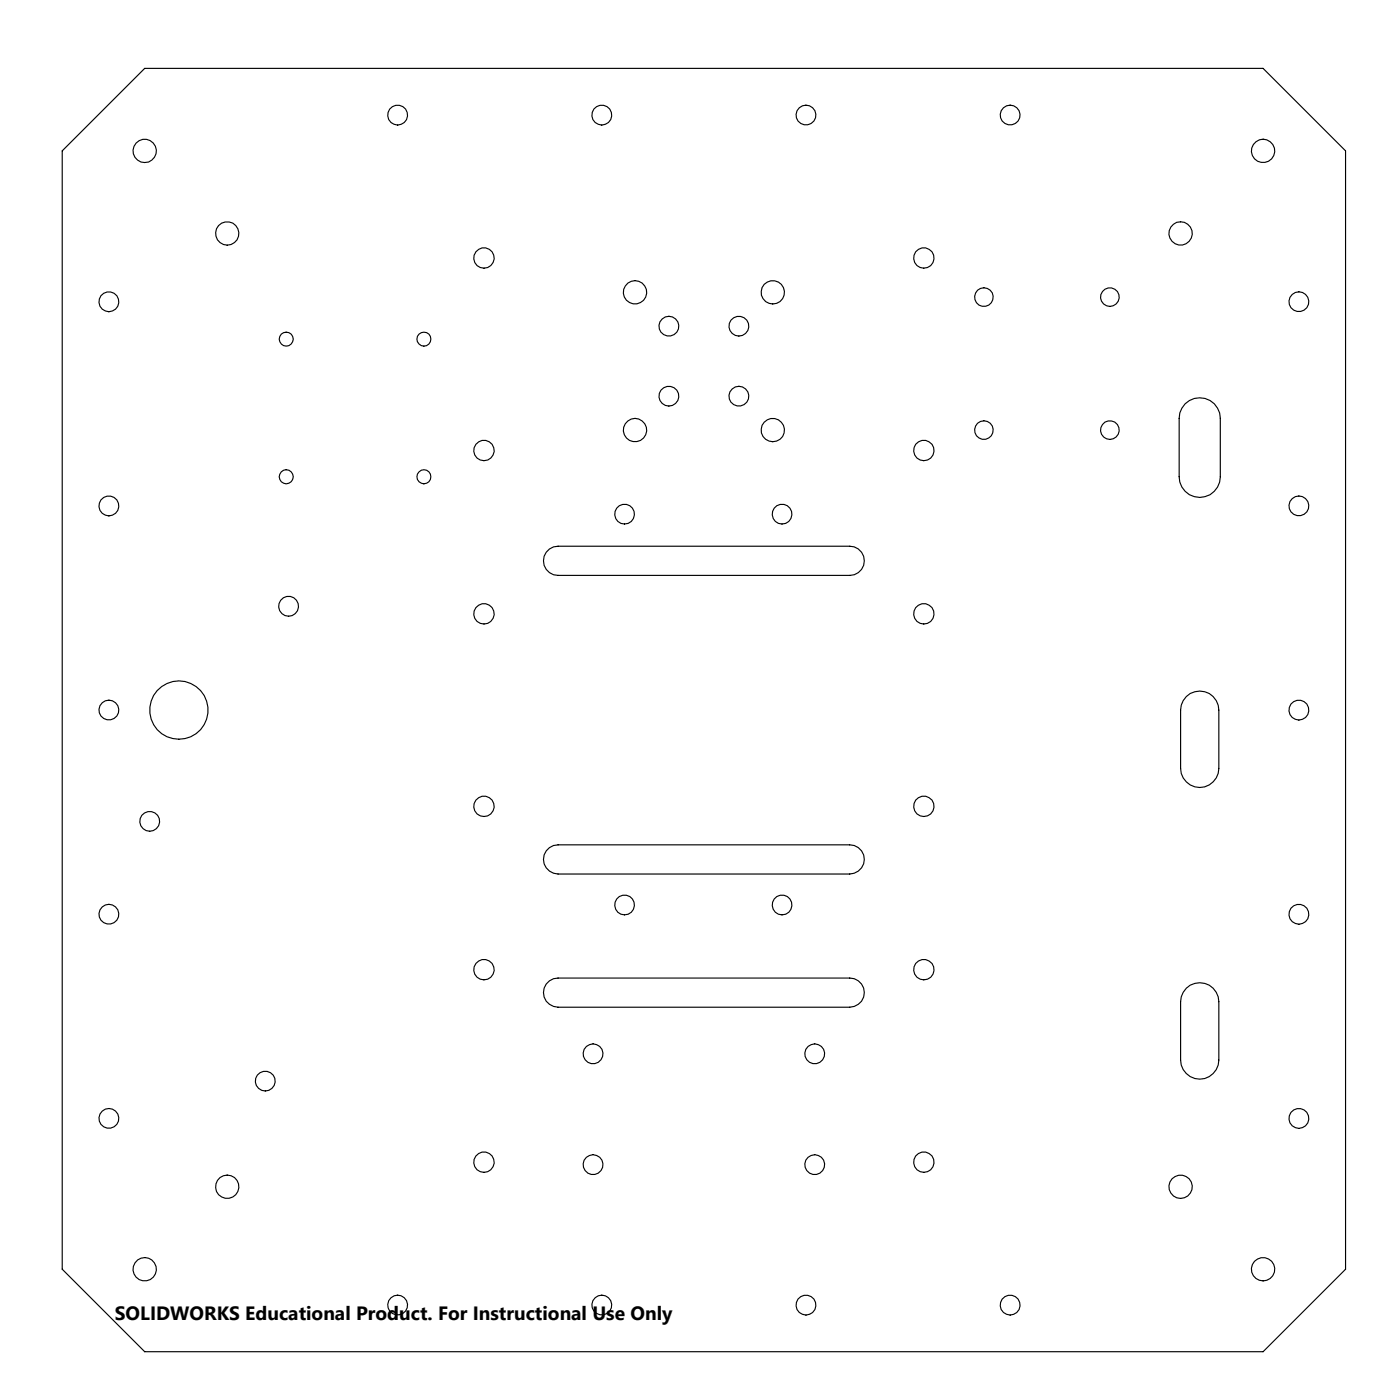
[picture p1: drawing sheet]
<svg xmlns="http://www.w3.org/2000/svg" width="305mm" height="305mm" viewBox="0 0 305 305" stroke-linecap="round" stroke-linejoin="round" font-family="sans-serif">
<g fill="none" stroke="#000" stroke-width=".25">
<path d="M31.5 14.9h243.5l17.9 17.9v243.5l-17.9 18h-243.5l-18-18v-243.5zM258 87.9a4.5 4.5 0 0 1 4.9-1 4.5 4.5 0 0 1 2.8 4.2v12.7a4.5 4.5 0 0 1-4.5 4.5 4.5 4.5 0 0 1-4.5-4.5v-12.7l.2-1.2 .4-1zM118.9 120.2l.7-.7 .9-.4 1-.2h63.5a3.2 3.2 0 0 1 3.2 3.2 3.2 3.2 0 0 1-3.2 3.2h-63.5a3.2 3.2 0 0 1-2.8-1.8 3.2 3.2 0 0 1 .2-3.3zM258.3 151.7a4.2 4.2 0 0 1 4.5-.9 4.2 4.2 0 0 1 2.6 3.8v12.7a4.2 4.2 0 0 1-4.2 4.2 4.2 4.2 0 0 1-4.2-4.2v-12.7l.2-1.1 .4-1zM118.9 185.2l.7-.7 .9-.4 1-.2h63.5a3.2 3.2 0 0 1 3.2 3.2 3.2 3.2 0 0 1-3.2 3.2h-63.5a3.2 3.2 0 0 1-2.6-5.1zM118.9 214.2l.7-.7 .9-.4 1-.2h63.5a3.2 3.2 0 0 1 3.2 3.2 3.2 3.2 0 0 1-3.2 3.2h-63.5a3.2 3.2 0 0 1-2.8-1.7 3.2 3.2 0 0 1 .2-3.4zM258.3 215.2a4.2 4.2 0 0 1 4.5-.9 4.2 4.2 0 0 1 2.6 3.8v12.7a4.2 4.2 0 0 1-4.2 4.2 4.2 4.2 0 0 1-4.2-4.2v-12.7l.2-1.1 .4-1z"/>
<circle cx="31.5" cy="32.9" r="2.53"/>
<circle cx="86.6" cy="25.1" r="2.17"/>
<circle cx="131" cy="25.1" r="2.17"/>
<circle cx="175.5" cy="25.1" r="2.16"/>
<circle cx="219.9" cy="25.1" r="2.16"/>
<circle cx="275" cy="32.8" r="2.54"/>
<circle cx="49.5" cy="50.8" r="2.54"/>
<circle cx="105.4" cy="56.2" r="2.21"/>
<circle cx="201.1" cy="56.2" r="2.22"/>
<circle cx="257" cy="50.8" r="2.53"/>
<circle cx="23.7" cy="65.7" r="2.17"/>
<circle cx="62.3" cy="73.8" r="1.51"/>
<circle cx="92.3" cy="73.8" r="1.52"/>
<circle cx="138.3" cy="63.6" r="2.54"/>
<circle cx="145.6" cy="71" r="2.16"/>
<circle cx="160.9" cy="71" r="2.16"/>
<circle cx="168.2" cy="63.6" r="2.54"/>
<circle cx="214.2" cy="64.7" r="2.02"/>
<circle cx="241.6" cy="64.7" r="2.04"/>
<circle cx="282.8" cy="65.7" r="2.16"/>
<circle cx="105.4" cy="98.1" r="2.21"/>
<circle cx="138.3" cy="93.6" r="2.54"/>
<circle cx="145.6" cy="86.2" r="2.16"/>
<circle cx="160.9" cy="86.3" r="2.16"/>
<circle cx="168.2" cy="93.6" r="2.53"/>
<circle cx="201.1" cy="98.1" r="2.22"/>
<circle cx="214.2" cy="93.6" r="2.02"/>
<circle cx="241.6" cy="93.6" r="2.04"/>
<circle cx="23.7" cy="110.2" r="2.17"/>
<circle cx="62.3" cy="103.8" r="1.52"/>
<circle cx="92.3" cy="103.8" r="1.52"/>
<circle cx="136" cy="111.9" r="2.15"/>
<circle cx="170.3" cy="111.9" r="2.15"/>
<circle cx="282.8" cy="110.1" r="2.16"/>
<circle cx="62.8" cy="132" r="2.16"/>
<circle cx="105.4" cy="133.6" r="2.21"/>
<circle cx="201.1" cy="133.6" r="2.22"/>
<circle cx="23.7" cy="154.6" r="2.16"/>
<circle cx="38.9" cy="154.6" r="6.4"/>
<circle cx="282.8" cy="154.6" r="2.17"/>
<circle cx="32.6" cy="178.8" r="2.16"/>
<circle cx="105.4" cy="175.6" r="2.21"/>
<circle cx="201.1" cy="175.5" r="2.22"/>
<circle cx="23.7" cy="199" r="2.16"/>
<circle cx="136" cy="197" r="2.15"/>
<circle cx="170.3" cy="197" r="2.15"/>
<circle cx="282.8" cy="199.1" r="2.17"/>
<circle cx="105.4" cy="211.1" r="2.21"/>
<circle cx="201.1" cy="211.1" r="2.22"/>
<circle cx="57.8" cy="235.4" r="2.16"/>
<circle cx="129.1" cy="229.4" r="2.16"/>
<circle cx="177.4" cy="229.4" r="2.16"/>
<circle cx="23.7" cy="243.5" r="2.16"/>
<circle cx="49.5" cy="258.4" r="2.54"/>
<circle cx="105.4" cy="253" r="2.21"/>
<circle cx="129.1" cy="253.6" r="2.16"/>
<circle cx="177.4" cy="253.6" r="2.16"/>
<circle cx="201.1" cy="253" r="2.22"/>
<circle cx="257" cy="258.4" r="2.54"/>
<circle cx="282.8" cy="243.5" r="2.17"/>
<circle cx="31.5" cy="276.3" r="2.54"/>
<circle cx="275" cy="276.3" r="2.54"/>
<circle cx="86.6" cy="284.1" r="2.16"/>
<circle cx="131" cy="284.1" r="2.16"/>
<circle cx="175.5" cy="284.1" r="2.17"/>
<circle cx="219.9" cy="284.1" r="2.17"/>
</g>
<text font-size="4.2" x="25" y="287.5">SOLIDWORKS Educational Product. For Instructional Use Only</text>
</svg>
